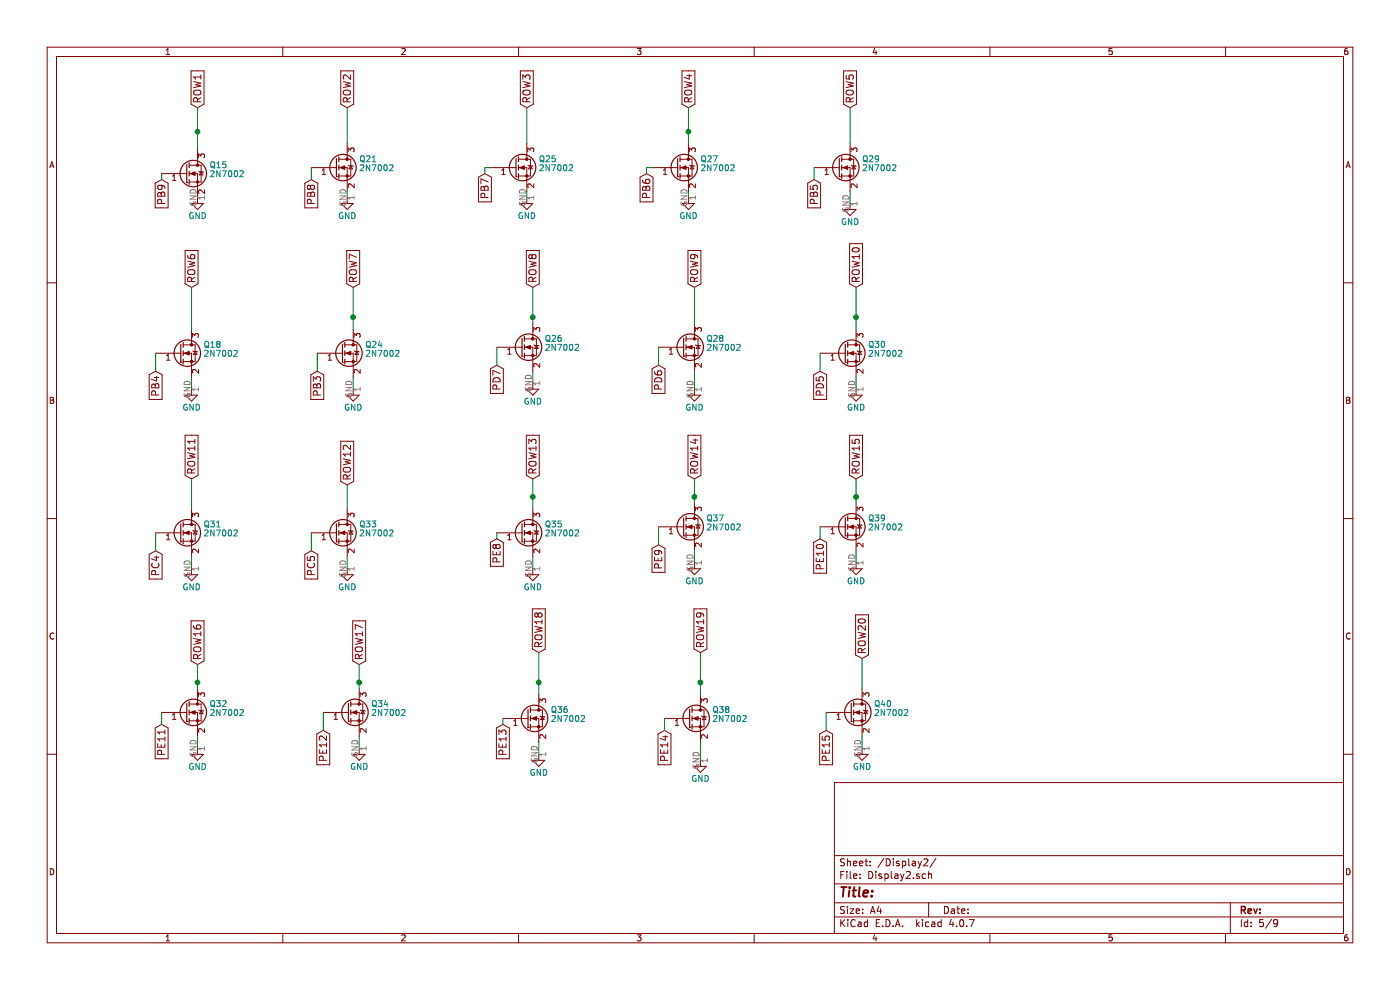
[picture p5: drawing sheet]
EESchema Schematic File Version 2
LIBS:power
LIBS:device
LIBS:switches
LIBS:relays
LIBS:motors
LIBS:transistors
LIBS:conn
LIBS:linear
LIBS:regul
LIBS:74xx
LIBS:cmos4000
LIBS:adc-dac
LIBS:memory
LIBS:xilinx
LIBS:microcontrollers
LIBS:dsp
LIBS:microchip
LIBS:analog_switches
LIBS:motorola
LIBS:texas
LIBS:intel
LIBS:audio
LIBS:interface
LIBS:digital-audio
LIBS:philips
LIBS:display
LIBS:cypress
LIBS:siliconi
LIBS:opto
LIBS:atmel
LIBS:contrib
LIBS:valves
LIBS:PersistenceDisplay-cache
LIBS:stm32f103c8t6
LIBS:AMS1117-3V3
LIBS:nrf24l01
LIBS:MCU_ST_STM32F1
LIBS:oh137
EELAYER 25 0
EELAYER END
$Descr A4 11693 8268
encoding utf-8
Sheet 5 9
Title ""
Date ""
Rev ""
Comp ""
Comment1 ""
Comment2 ""
Comment3 ""
Comment4 ""
$EndDescr
Text GLabel 1650 900  1    60   Input ~ 0
ROW1
Text GLabel 2900 900  1    60   Input ~ 0
ROW2
Text GLabel 4400 900  1    60   Input ~ 0
ROW3
Text GLabel 5750 900  1    60   Input ~ 0
ROW4
Text GLabel 7100 900  1    60   Input ~ 0
ROW5
Text GLabel 1600 2400 1    60   Input ~ 0
ROW6
Text GLabel 2950 2400 1    60   Input ~ 0
ROW7
Text GLabel 4450 2400 1    60   Input ~ 0
ROW8
Text GLabel 5800 2400 1    60   Input ~ 0
ROW9
Text GLabel 7150 2400 1    60   Input ~ 0
ROW10
Text GLabel 1600 4000 1    60   Input ~ 0
ROW11
Text GLabel 2900 4050 1    60   Input ~ 0
ROW12
Text GLabel 4450 4000 1    60   Input ~ 0
ROW13
Text GLabel 5800 4000 1    60   Input ~ 0
ROW14
Text GLabel 7150 4000 1    60   Input ~ 0
ROW15
Text GLabel 1650 5550 1    60   Input ~ 0
ROW16
Text GLabel 3000 5550 1    60   Input ~ 0
ROW17
Text GLabel 4500 5450 1    60   Input ~ 0
ROW18
Text GLabel 7200 5500 1    60   Input ~ 0
ROW20
Text GLabel 6850 3100 3    60   Input ~ 0
PD5
Text GLabel 5500 3050 3    60   Input ~ 0
PD6
Text GLabel 4150 3050 3    60   Input ~ 0
PD7
Text GLabel 1300 3100 3    60   Input ~ 0
PB4
Text GLabel 6800 1500 3    60   Input ~ 0
PB5
Text GLabel 5400 1450 3    60   Input ~ 0
PB6
Text GLabel 2600 1500 3    60   Input ~ 0
PB8
Text GLabel 1350 1500 3    60   Input ~ 0
PB9
Text GLabel 6900 6100 3    60   Input ~ 0
PE15
Text GLabel 5550 6100 3    60   Input ~ 0
PE14
Text GLabel 4200 6050 3    60   Input ~ 0
PE13
Text GLabel 2700 6100 3    60   Input ~ 0
PE12
Text GLabel 1350 6050 3    60   Input ~ 0
PE11
Text GLabel 6850 4500 3    60   Input ~ 0
PE10
Text GLabel 5500 4550 3    60   Input ~ 0
PE9
Text GLabel 4150 4500 3    60   Input ~ 0
PE8
Text GLabel 2600 4600 3    60   Input ~ 0
PC5
Text GLabel 1300 4600 3    60   Input ~ 0
PC4
$Comp
L 2N7002 Q15
U 1 1
P 1550 1450
F 0 "Q15" H 1750 1525 50  0000 L CNN
F 1 "2N7002" H 1750 1450 50  0000 L CNN
F 2 "TO_SOT_Packages_SMD:SOT-23" H 1750 1375 50  0001 L CIN
F 3 "" H 1550 1450 50  0001 L CNN
F 4 "C8545" H 1550 1450 60  0001 C CNN "LCSC"
	1    1550 1450
	1    0    0    -1  
$EndComp
$Comp
L GND #PWR094
U 1 1
P 1650 1650
F 0 "#PWR094" H 1650 1400 50  0001 C CNN
F 1 "GND" H 1650 1500 50  0000 C CNN
F 2 "" H 1650 1650 50  0001 C CNN
F 3 "" H 1650 1650 50  0001 C CNN
	1    1650 1650
	1    0    0    -1  
$EndComp
$Comp
L 2N7002 Q21
U 1 1
P 2800 1400
F 0 "Q21" H 3000 1475 50  0000 L CNN
F 1 "2N7002" H 3000 1400 50  0000 L CNN
F 2 "TO_SOT_Packages_SMD:SOT-23" H 3000 1325 50  0001 L CIN
F 3 "" H 2800 1400 50  0001 L CNN
F 4 "C8545" H 2800 1400 60  0001 C CNN "LCSC"
	1    2800 1400
	1    0    0    -1  
$EndComp
$Comp
L GND #PWR095
U 1 1
P 2900 1650
F 0 "#PWR095" H 2900 1400 50  0001 C CNN
F 1 "GND" H 2900 1500 50  0000 C CNN
F 2 "" H 2900 1650 50  0001 C CNN
F 3 "" H 2900 1650 50  0001 C CNN
	1    2900 1650
	1    0    0    -1  
$EndComp
$Comp
L 2N7002 Q25
U 1 1
P 4300 1400
F 0 "Q25" H 4500 1475 50  0000 L CNN
F 1 "2N7002" H 4500 1400 50  0000 L CNN
F 2 "TO_SOT_Packages_SMD:SOT-23" H 4500 1325 50  0001 L CIN
F 3 "" H 4300 1400 50  0001 L CNN
F 4 "C8545" H 4300 1400 60  0001 C CNN "LCSC"
	1    4300 1400
	1    0    0    -1  
$EndComp
Text GLabel 4050 1450 3    60   Input ~ 0
PB7
$Comp
L GND #PWR096
U 1 1
P 4400 1650
F 0 "#PWR096" H 4400 1400 50  0001 C CNN
F 1 "GND" H 4400 1500 50  0000 C CNN
F 2 "" H 4400 1650 50  0001 C CNN
F 3 "" H 4400 1650 50  0001 C CNN
	1    4400 1650
	1    0    0    -1  
$EndComp
$Comp
L 2N7002 Q27
U 1 1
P 5650 1400
F 0 "Q27" H 5850 1475 50  0000 L CNN
F 1 "2N7002" H 5850 1400 50  0000 L CNN
F 2 "TO_SOT_Packages_SMD:SOT-23" H 5850 1325 50  0001 L CIN
F 3 "" H 5650 1400 50  0001 L CNN
F 4 "C8545" H 5650 1400 60  0001 C CNN "LCSC"
	1    5650 1400
	1    0    0    -1  
$EndComp
$Comp
L GND #PWR097
U 1 1
P 5750 1650
F 0 "#PWR097" H 5750 1400 50  0001 C CNN
F 1 "GND" H 5750 1500 50  0000 C CNN
F 2 "" H 5750 1650 50  0001 C CNN
F 3 "" H 5750 1650 50  0001 C CNN
	1    5750 1650
	1    0    0    -1  
$EndComp
$Comp
L 2N7002 Q29
U 1 1
P 7000 1400
F 0 "Q29" H 7200 1475 50  0000 L CNN
F 1 "2N7002" H 7200 1400 50  0000 L CNN
F 2 "TO_SOT_Packages_SMD:SOT-23" H 7200 1325 50  0001 L CIN
F 3 "" H 7000 1400 50  0001 L CNN
F 4 "C8545" H 7000 1400 60  0001 C CNN "LCSC"
	1    7000 1400
	1    0    0    -1  
$EndComp
$Comp
L GND #PWR098
U 1 1
P 7100 1700
F 0 "#PWR098" H 7100 1450 50  0001 C CNN
F 1 "GND" H 7100 1550 50  0000 C CNN
F 2 "" H 7100 1700 50  0001 C CNN
F 3 "" H 7100 1700 50  0001 C CNN
	1    7100 1700
	1    0    0    -1  
$EndComp
$Comp
L 2N7002 Q18
U 1 1
P 1500 2950
F 0 "Q18" H 1700 3025 50  0000 L CNN
F 1 "2N7002" H 1700 2950 50  0000 L CNN
F 2 "TO_SOT_Packages_SMD:SOT-23" H 1700 2875 50  0001 L CIN
F 3 "" H 1500 2950 50  0001 L CNN
F 4 "C8545" H 1500 2950 60  0001 C CNN "LCSC"
	1    1500 2950
	1    0    0    -1  
$EndComp
$Comp
L GND #PWR099
U 1 1
P 1600 3250
F 0 "#PWR099" H 1600 3000 50  0001 C CNN
F 1 "GND" H 1600 3100 50  0000 C CNN
F 2 "" H 1600 3250 50  0001 C CNN
F 3 "" H 1600 3250 50  0001 C CNN
	1    1600 3250
	1    0    0    -1  
$EndComp
$Comp
L 2N7002 Q24
U 1 1
P 2850 2950
F 0 "Q24" H 3050 3025 50  0000 L CNN
F 1 "2N7002" H 3050 2950 50  0000 L CNN
F 2 "TO_SOT_Packages_SMD:SOT-23" H 3050 2875 50  0001 L CIN
F 3 "" H 2850 2950 50  0001 L CNN
F 4 "C8545" H 2850 2950 60  0001 C CNN "LCSC"
	1    2850 2950
	1    0    0    -1  
$EndComp
$Comp
L GND #PWR0100
U 1 1
P 2950 3250
F 0 "#PWR0100" H 2950 3000 50  0001 C CNN
F 1 "GND" H 2950 3100 50  0000 C CNN
F 2 "" H 2950 3250 50  0001 C CNN
F 3 "" H 2950 3250 50  0001 C CNN
	1    2950 3250
	1    0    0    -1  
$EndComp
Text GLabel 2650 3100 3    60   Input ~ 0
PB3
$Comp
L 2N7002 Q26
U 1 1
P 4350 2900
F 0 "Q26" H 4550 2975 50  0000 L CNN
F 1 "2N7002" H 4550 2900 50  0000 L CNN
F 2 "TO_SOT_Packages_SMD:SOT-23" H 4550 2825 50  0001 L CIN
F 3 "" H 4350 2900 50  0001 L CNN
F 4 "C8545" H 4350 2900 60  0001 C CNN "LCSC"
	1    4350 2900
	1    0    0    -1  
$EndComp
$Comp
L GND #PWR0101
U 1 1
P 4450 3200
F 0 "#PWR0101" H 4450 2950 50  0001 C CNN
F 1 "GND" H 4450 3050 50  0000 C CNN
F 2 "" H 4450 3200 50  0001 C CNN
F 3 "" H 4450 3200 50  0001 C CNN
	1    4450 3200
	1    0    0    -1  
$EndComp
$Comp
L 2N7002 Q28
U 1 1
P 5700 2900
F 0 "Q28" H 5900 2975 50  0000 L CNN
F 1 "2N7002" H 5900 2900 50  0000 L CNN
F 2 "TO_SOT_Packages_SMD:SOT-23" H 5900 2825 50  0001 L CIN
F 3 "" H 5700 2900 50  0001 L CNN
F 4 "C8545" H 5700 2900 60  0001 C CNN "LCSC"
	1    5700 2900
	1    0    0    -1  
$EndComp
$Comp
L GND #PWR0102
U 1 1
P 5800 3250
F 0 "#PWR0102" H 5800 3000 50  0001 C CNN
F 1 "GND" H 5800 3100 50  0000 C CNN
F 2 "" H 5800 3250 50  0001 C CNN
F 3 "" H 5800 3250 50  0001 C CNN
	1    5800 3250
	1    0    0    -1  
$EndComp
$Comp
L 2N7002 Q30
U 1 1
P 7050 2950
F 0 "Q30" H 7250 3025 50  0000 L CNN
F 1 "2N7002" H 7250 2950 50  0000 L CNN
F 2 "TO_SOT_Packages_SMD:SOT-23" H 7250 2875 50  0001 L CIN
F 3 "" H 7050 2950 50  0001 L CNN
F 4 "C8545" H 7050 2950 60  0001 C CNN "LCSC"
	1    7050 2950
	1    0    0    -1  
$EndComp
$Comp
L GND #PWR0103
U 1 1
P 7150 3250
F 0 "#PWR0103" H 7150 3000 50  0001 C CNN
F 1 "GND" H 7150 3100 50  0000 C CNN
F 2 "" H 7150 3250 50  0001 C CNN
F 3 "" H 7150 3250 50  0001 C CNN
	1    7150 3250
	1    0    0    -1  
$EndComp
$Comp
L 2N7002 Q31
U 1 1
P 1500 4450
F 0 "Q31" H 1700 4525 50  0000 L CNN
F 1 "2N7002" H 1700 4450 50  0000 L CNN
F 2 "TO_SOT_Packages_SMD:SOT-23" H 1700 4375 50  0001 L CIN
F 3 "" H 1500 4450 50  0001 L CNN
F 4 "C8545" H 1500 4450 60  0001 C CNN "LCSC"
	1    1500 4450
	1    0    0    -1  
$EndComp
$Comp
L GND #PWR0104
U 1 1
P 1600 4750
F 0 "#PWR0104" H 1600 4500 50  0001 C CNN
F 1 "GND" H 1600 4600 50  0000 C CNN
F 2 "" H 1600 4750 50  0001 C CNN
F 3 "" H 1600 4750 50  0001 C CNN
	1    1600 4750
	1    0    0    -1  
$EndComp
$Comp
L 2N7002 Q33
U 1 1
P 2800 4450
F 0 "Q33" H 3000 4525 50  0000 L CNN
F 1 "2N7002" H 3000 4450 50  0000 L CNN
F 2 "TO_SOT_Packages_SMD:SOT-23" H 3000 4375 50  0001 L CIN
F 3 "" H 2800 4450 50  0001 L CNN
F 4 "C8545" H 2800 4450 60  0001 C CNN "LCSC"
	1    2800 4450
	1    0    0    -1  
$EndComp
$Comp
L GND #PWR0105
U 1 1
P 2900 4750
F 0 "#PWR0105" H 2900 4500 50  0001 C CNN
F 1 "GND" H 2900 4600 50  0000 C CNN
F 2 "" H 2900 4750 50  0001 C CNN
F 3 "" H 2900 4750 50  0001 C CNN
	1    2900 4750
	1    0    0    -1  
$EndComp
$Comp
L 2N7002 Q35
U 1 1
P 4350 4450
F 0 "Q35" H 4550 4525 50  0000 L CNN
F 1 "2N7002" H 4550 4450 50  0000 L CNN
F 2 "TO_SOT_Packages_SMD:SOT-23" H 4550 4375 50  0001 L CIN
F 3 "" H 4350 4450 50  0001 L CNN
F 4 "C8545" H 4350 4450 60  0001 C CNN "LCSC"
	1    4350 4450
	1    0    0    -1  
$EndComp
$Comp
L GND #PWR0106
U 1 1
P 4450 4750
F 0 "#PWR0106" H 4450 4500 50  0001 C CNN
F 1 "GND" H 4450 4600 50  0000 C CNN
F 2 "" H 4450 4750 50  0001 C CNN
F 3 "" H 4450 4750 50  0001 C CNN
	1    4450 4750
	1    0    0    -1  
$EndComp
$Comp
L 2N7002 Q37
U 1 1
P 5700 4400
F 0 "Q37" H 5900 4475 50  0000 L CNN
F 1 "2N7002" H 5900 4400 50  0000 L CNN
F 2 "TO_SOT_Packages_SMD:SOT-23" H 5900 4325 50  0001 L CIN
F 3 "" H 5700 4400 50  0001 L CNN
F 4 "C8545" H 5700 4400 60  0001 C CNN "LCSC"
	1    5700 4400
	1    0    0    -1  
$EndComp
$Comp
L GND #PWR0107
U 1 1
P 5800 4700
F 0 "#PWR0107" H 5800 4450 50  0001 C CNN
F 1 "GND" H 5800 4550 50  0000 C CNN
F 2 "" H 5800 4700 50  0001 C CNN
F 3 "" H 5800 4700 50  0001 C CNN
	1    5800 4700
	1    0    0    -1  
$EndComp
$Comp
L 2N7002 Q39
U 1 1
P 7050 4400
F 0 "Q39" H 7250 4475 50  0000 L CNN
F 1 "2N7002" H 7250 4400 50  0000 L CNN
F 2 "TO_SOT_Packages_SMD:SOT-23" H 7250 4325 50  0001 L CIN
F 3 "" H 7050 4400 50  0001 L CNN
F 4 "C8545" H 7050 4400 60  0001 C CNN "LCSC"
	1    7050 4400
	1    0    0    -1  
$EndComp
$Comp
L GND #PWR0108
U 1 1
P 7150 4700
F 0 "#PWR0108" H 7150 4450 50  0001 C CNN
F 1 "GND" H 7150 4550 50  0000 C CNN
F 2 "" H 7150 4700 50  0001 C CNN
F 3 "" H 7150 4700 50  0001 C CNN
	1    7150 4700
	1    0    0    -1  
$EndComp
$Comp
L 2N7002 Q32
U 1 1
P 1550 5950
F 0 "Q32" H 1750 6025 50  0000 L CNN
F 1 "2N7002" H 1750 5950 50  0000 L CNN
F 2 "TO_SOT_Packages_SMD:SOT-23" H 1750 5875 50  0001 L CIN
F 3 "" H 1550 5950 50  0001 L CNN
F 4 "C8545" H 1550 5950 60  0001 C CNN "LCSC"
	1    1550 5950
	1    0    0    -1  
$EndComp
$Comp
L GND #PWR0109
U 1 1
P 1650 6250
F 0 "#PWR0109" H 1650 6000 50  0001 C CNN
F 1 "GND" H 1650 6100 50  0000 C CNN
F 2 "" H 1650 6250 50  0001 C CNN
F 3 "" H 1650 6250 50  0001 C CNN
	1    1650 6250
	1    0    0    -1  
$EndComp
$Comp
L 2N7002 Q34
U 1 1
P 2900 5950
F 0 "Q34" H 3100 6025 50  0000 L CNN
F 1 "2N7002" H 3100 5950 50  0000 L CNN
F 2 "TO_SOT_Packages_SMD:SOT-23" H 3100 5875 50  0001 L CIN
F 3 "" H 2900 5950 50  0001 L CNN
F 4 "C8545" H 2900 5950 60  0001 C CNN "LCSC"
	1    2900 5950
	1    0    0    -1  
$EndComp
$Comp
L GND #PWR0110
U 1 1
P 3000 6250
F 0 "#PWR0110" H 3000 6000 50  0001 C CNN
F 1 "GND" H 3000 6100 50  0000 C CNN
F 2 "" H 3000 6250 50  0001 C CNN
F 3 "" H 3000 6250 50  0001 C CNN
	1    3000 6250
	1    0    0    -1  
$EndComp
$Comp
L 2N7002 Q36
U 1 1
P 4400 6000
F 0 "Q36" H 4600 6075 50  0000 L CNN
F 1 "2N7002" H 4600 6000 50  0000 L CNN
F 2 "TO_SOT_Packages_SMD:SOT-23" H 4600 5925 50  0001 L CIN
F 3 "" H 4400 6000 50  0001 L CNN
F 4 "C8545" H 4400 6000 60  0001 C CNN "LCSC"
	1    4400 6000
	1    0    0    -1  
$EndComp
$Comp
L GND #PWR0111
U 1 1
P 4500 6300
F 0 "#PWR0111" H 4500 6050 50  0001 C CNN
F 1 "GND" H 4500 6150 50  0000 C CNN
F 2 "" H 4500 6300 50  0001 C CNN
F 3 "" H 4500 6300 50  0001 C CNN
	1    4500 6300
	1    0    0    -1  
$EndComp
$Comp
L 2N7002 Q38
U 1 1
P 5750 6000
F 0 "Q38" H 5950 6075 50  0000 L CNN
F 1 "2N7002" H 5950 6000 50  0000 L CNN
F 2 "TO_SOT_Packages_SMD:SOT-23" H 5950 5925 50  0001 L CIN
F 3 "" H 5750 6000 50  0001 L CNN
F 4 "C8545" H 5750 6000 60  0001 C CNN "LCSC"
	1    5750 6000
	1    0    0    -1  
$EndComp
$Comp
L GND #PWR0112
U 1 1
P 5850 6350
F 0 "#PWR0112" H 5850 6100 50  0001 C CNN
F 1 "GND" H 5850 6200 50  0000 C CNN
F 2 "" H 5850 6350 50  0001 C CNN
F 3 "" H 5850 6350 50  0001 C CNN
	1    5850 6350
	1    0    0    -1  
$EndComp
$Comp
L 2N7002 Q40
U 1 1
P 7100 5950
F 0 "Q40" H 7300 6025 50  0000 L CNN
F 1 "2N7002" H 7300 5950 50  0000 L CNN
F 2 "TO_SOT_Packages_SMD:SOT-23" H 7300 5875 50  0001 L CIN
F 3 "" H 7100 5950 50  0001 L CNN
F 4 "C8545" H 7100 5950 60  0001 C CNN "LCSC"
	1    7100 5950
	1    0    0    -1  
$EndComp
$Comp
L GND #PWR0113
U 1 1
P 7200 6250
F 0 "#PWR0113" H 7200 6000 50  0001 C CNN
F 1 "GND" H 7200 6100 50  0000 C CNN
F 2 "" H 7200 6250 50  0001 C CNN
F 3 "" H 7200 6250 50  0001 C CNN
	1    7200 6250
	1    0    0    -1  
$EndComp
Wire Wire Line
	1650 900  1650 1250
Wire Wire Line
	1350 1500 1350 1450
Wire Wire Line
	2600 1500 2600 1400
Wire Wire Line
	2900 1650 2900 1600
Wire Wire Line
	2900 900  2900 1200
Wire Wire Line
	4400 900  4400 1200
Wire Wire Line
	4050 1450 4050 1400
Wire Wire Line
	4050 1400 4100 1400
Wire Wire Line
	4400 1650 4400 1600
Wire Wire Line
	5750 900  5750 1200
Wire Wire Line
	5400 1450 5400 1400
Wire Wire Line
	5400 1400 5450 1400
Wire Wire Line
	5750 1650 5750 1600
Wire Wire Line
	7100 900  7100 1200
Wire Wire Line
	6800 1500 6800 1400
Wire Wire Line
	7100 1700 7100 1600
Wire Wire Line
	1600 3150 1600 3250
Wire Wire Line
	1600 2400 1600 2750
Wire Wire Line
	1300 3100 1300 2950
Wire Wire Line
	2950 2400 2950 2750
Wire Wire Line
	2950 3250 2950 3150
Wire Wire Line
	2650 3100 2650 2950
Wire Wire Line
	4150 3050 4150 2900
Wire Wire Line
	4450 3200 4450 3100
Wire Wire Line
	4450 2400 4450 2700
Wire Wire Line
	5500 3050 5500 2900
Wire Wire Line
	5800 3250 5800 3100
Wire Wire Line
	5800 2400 5800 2700
Wire Wire Line
	7150 2400 7150 2750
Wire Wire Line
	6850 2950 6850 3100
Wire Wire Line
	7150 3250 7150 3150
Wire Wire Line
	1600 4000 1600 4250
Wire Wire Line
	1300 4450 1300 4600
Wire Wire Line
	1600 4750 1600 4650
Wire Wire Line
	2600 4600 2600 4450
Wire Wire Line
	2900 4750 2900 4650
Wire Wire Line
	2900 4050 2900 4250
Wire Wire Line
	4450 4000 4450 4250
Wire Wire Line
	4150 4500 4150 4450
Wire Wire Line
	4450 4750 4450 4650
Wire Wire Line
	5800 4000 5800 4200
Wire Wire Line
	5500 4400 5500 4550
Wire Wire Line
	5800 4700 5800 4600
Wire Wire Line
	7150 4000 7150 4200
Wire Wire Line
	6850 4500 6850 4400
Wire Wire Line
	7150 4700 7150 4600
Wire Wire Line
	1650 5550 1650 5750
Wire Wire Line
	1350 6050 1350 5950
Wire Wire Line
	1650 6250 1650 6150
Wire Wire Line
	3000 5550 3000 5750
Wire Wire Line
	2700 6100 2700 5950
Wire Wire Line
	3000 6150 3000 6250
Wire Wire Line
	4500 5450 4500 5800
Wire Wire Line
	4200 6000 4200 6050
Wire Wire Line
	4500 6200 4500 6300
Wire Wire Line
	5850 5450 5850 5800
Wire Wire Line
	5550 6100 5550 6000
Wire Wire Line
	6900 6100 6900 5950
Wire Wire Line
	7200 6250 7200 6150
Connection ~ 1650 1100
Connection ~ 5750 1100
Connection ~ 2950 2650
Connection ~ 4450 2650
Connection ~ 7150 2650
Connection ~ 4450 4150
Connection ~ 5800 4150
Connection ~ 7150 4150
Connection ~ 1650 5700
Connection ~ 3000 5700
Connection ~ 4500 5700
Text GLabel 5850 5450 1    60   Input ~ 0
ROW19
Connection ~ 5850 5700
Wire Wire Line
	7200 5500 7200 5750
Wire Wire Line
	5850 6350 5850 6200
$EndSCHEMATC
